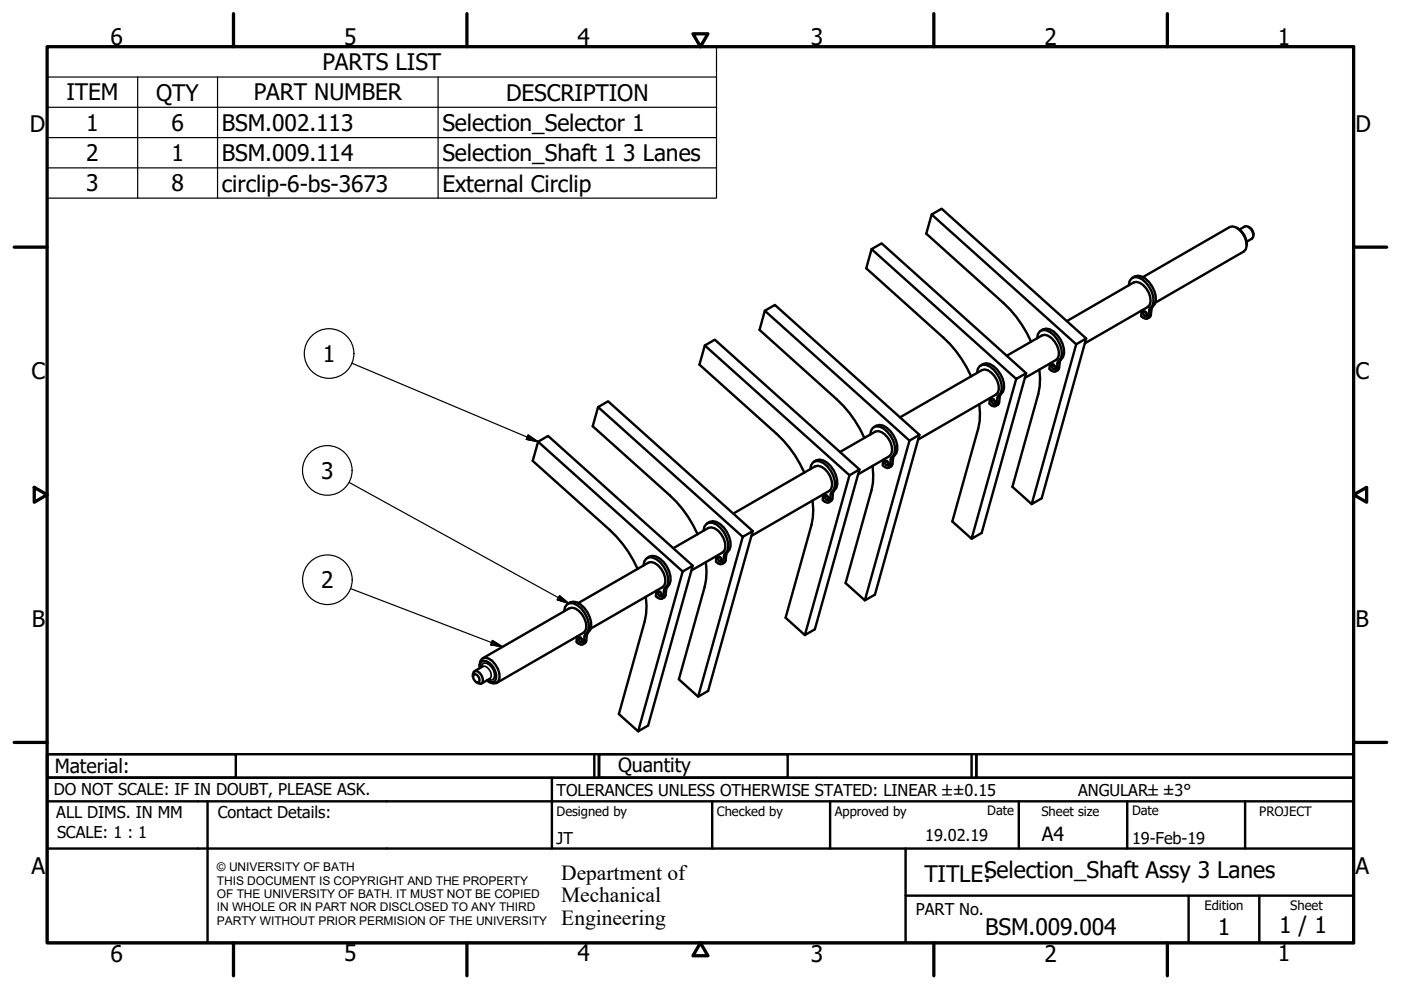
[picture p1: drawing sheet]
<svg xmlns="http://www.w3.org/2000/svg" width="297mm" height="210mm" viewBox="0 0 297 210" stroke-linecap="round" stroke-linejoin="round" font-family="sans-serif">
<!-- layer: Visible (ISO) -->
<g fill="none" stroke="#000" stroke-width=".51">
<path d="M184.8 52.8l-1.1 4.1 16.3 14.7a23.9 23.9 0 0 1 5.9 8.2M184.8 52.8l2.1-1.2 30.7 27.5-2.1 1.2zM197.5 45.5l-1.1 4 16.3 14.7a24.3 24.3 0 0 1 5.9 8.2M197.5 45.5l2.1-1.2 30.7 27.5-2.1 1.2zM240.1 58.9a2.03 2.03 0 0 1 2.7 .1 5.1 5.1 0 0 1 2 5.5 2.3 2.3 0 0 0-.8 2.3l-.3 .5-.5 .2M242.3 58.8l18.4-10.7a2.34 2.34 0 0 1 2.7 1.3 3.7 3.7 0 0 1 .7 3.5l-.4 .4-18.7 10.9M262.2 48.3a4 4 0 0 1 2.1 3.7M262.8 48.7l1.1-.7a1.64 1.64 0 0 1 1.8 1.8v.5l-.3 .3-1.1 .7M264.7 48.1a1.74 1.74 0 0 1 1 1.8M149.4 73.3l-1.1 4 16.4 14.7a24.7 24.7 0 0 1 5.8 8.2M149.4 73.3l2.2-1.3 30.6 27.5-2.1 1.3zM162.2 65.9l-1.2 4 16.4 14.7a23.9 23.9 0 0 1 5.9 8.3"/>
<path d="M162.2 65.9l2.1-1.2 30.6 27.5-2.1 1.2zM207.2 79.1a1.61 1.61 0 0 1 .9-1.7 1.61 1.61 0 0 1 1.9 .4 5.2 5.2 0 0 1 2.2 5.5 2.38 2.38 0 0 0-.9 2.3l-.1 .4-.4 .2-1-.6 .1-1.2M207.9 77.5a1.97 1.97 0 0 1 2.7 .1 5.1 5.1 0 0 1 2.1 5.5 2.23 2.23 0 0 0-.9 2.2v.3l-.7 .5M213.4 75.4l7.5-4.3a2.34 2.34 0 0 1 2.7 1.3 3.6 3.6 0 0 1 .7 3.5l-.4 .4-6.6 3.8M217.6 79.1l-9.5 33.9-2.1 1.2 9.5-33.9M219.9 71.7l.1-.8a1.61 1.61 0 0 1 2.7-.5 5.2 5.2 0 0 1 2.2 5.6 2.25 2.25 0 0 0-.8 2.2l-.2 .5-.4 .1-1-.5 .1-1.2M220.4 78.4l.1 1.8-.1 1.8-.3 1.6-5.4 19.6 4 3.7M220.6 70.1a1.99 1.99 0 0 1 2.8 .2 5.1 5.1 0 0 1 2 5.4 2.35 2.35 0 0 0-.8 2.3l-.1 .3-.7 .5M223.1 77.2l.3 .1 .3 .4 .1 .4-.2 .2-.3-.1-.3-.3-.1-.4zM223.4 77.3l.4 .6M226.2 68.1l14.1-8.2a2.41 2.41 0 0 1 2.8 1.3 3.7 3.7 0 0 1 .7 3.4l-.5 .5-13.3 7.7M230.3 71.8l-9.4 33.9-2.2 1.2 9.5-33.9"/>
<path d="M239.3 60.5a1.62 1.62 0 0 1 1-1.7 1.62 1.62 0 0 1 1.8 .4 5.2 5.2 0 0 1 2.2 5.5 2.3 2.3 0 0 0-.8 2.3l-.2 .5-.4 .1-1-.6 .2-1.2M242.5 66l.3 .1 .3 .3 .1 .4-.2 .3-.3-.1-.3-.4v-.4zM242.9 66.1l.3 .6M114.1 93.7l-1.2 4 16.4 14.7a25.2 25.2 0 0 1 5.9 8.2M114.1 93.7l2.1-1.3 30.7 27.5-2.2 1.3zM126.8 86.3l-1.1 4.1 16.3 14.6a24.5 24.5 0 0 1 5.9 8.3M126.8 86.3l2.1-1.2 30.7 27.5-2.1 1.2zM171.8 99.5a1.63 1.63 0 0 1 .9-1.7 1.63 1.63 0 0 1 1.9 .4 5.3 5.3 0 0 1 2.2 5.5 2.36 2.36 0 0 0-.8 2.3l-.2 .5-.4 .1-1-.6 .1-1.2M172.6 97.9a2.06 2.06 0 0 1 2.7 .1 5.2 5.2 0 0 1 2 5.5 2.23 2.23 0 0 0-.8 2.2l-.1 .3-.7 .5M178.1 95.8l7.4-4.3a2.41 2.41 0 0 1 2.8 1.3 3.7 3.7 0 0 1 .7 3.5l-.5 .4-6.6 3.9M182.2 99.5l-9.4 33.9-2.2 1.3 9.5-33.9M184.5 92.1a1.63 1.63 0 0 1 .9-1.6 1.63 1.63 0 0 1 1.9 .3 5.2 5.2 0 0 1 2.2 5.6 2.3 2.3 0 0 0-.8 2.3l-.2 .4-.4 .1-1-.5 .2-1.2"/>
<path d="M185 98.8l.1 3.6-.3 1.6-5.5 19.6 4.1 3.7M185.3 90.5a2.03 2.03 0 0 1 2.7 .2 5.1 5.1 0 0 1 2 5.4 2.23 2.23 0 0 0-.8 2.3l-.1 .3-.7 .5M187.7 97.6l.3 .1 .3 .4 .1 .4-.2 .2-.3-.1-.3-.3v-.4zM188.1 97.7l.3 .6M190.8 88.5l17.4-10a2.34 2.34 0 0 1 2.7 1.3 3.7 3.7 0 0 1 .7 3.4l-.4 .5-16.5 9.5M194.9 92.2l-9.4 33.9-2.1 1.2 9.4-33.9M207.6 85.7l.1 3.6-.3 1.6-5.5 19.7 4.1 3.6M210.3 84.6l.4 .1 .2 .3 .1 .4-.1 .3-.4-.1-.2-.4-.1-.4zM210.7 84.7l.3 .6M136.4 119.9a1.61 1.61 0 0 1 1-1.7 1.61 1.61 0 0 1 1.8 .4 5.2 5.2 0 0 1 2.3 5.5 2.25 2.25 0 0 0-.9 2.3l-.2 .5-.4 .1-1-.6 .2-1.2M137.2 118.3a1.99 1.99 0 0 1 2.7 .2 5.1 5.1 0 0 1 2 5.4 2.35 2.35 0 0 0-.8 2.2l-.3 .6-.4 .2M142.7 116.2l7.5-4.3a2.43 2.43 0 0 1 2.7 1.4 3.7 3.7 0 0 1 .7 3.4l-.4 .5-6.6 3.8"/>
<path d="M146.9 119.9l-9.5 33.9-2.1 1.3 9.4-33.9M149.2 112.5a1.63 1.63 0 0 1 .9-1.6 1.63 1.63 0 0 1 1.9 .3 5.3 5.3 0 0 1 2.2 5.6 2.36 2.36 0 0 0-.8 2.3l-.2 .4-.4 .1-1-.5 .1-1.2M149.6 119.2l.2 1.9-.1 1.7-.3 1.6-5.5 19.6 4.1 3.7M149.9 111a2.02 2.02 0 0 1 2.8 .1 5.2 5.2 0 0 1 2 5.4 2.3 2.3 0 0 0-.8 2.3l-.3 .5-.5 .3M152.4 118l.3 .1 .3 .4v.4l-.1 .2-.3-.1-.3-.3-.1-.4zM152.7 118.1l.3 .6M155.5 108.9l17.3-10a2.45 2.45 0 0 1 2.7 1.3 3.7 3.7 0 0 1 .7 3.4l-.4 .5-16.5 9.5M159.6 112.6l-9.5 33.9-2.1 1.2 9.5-33.9M172.3 106.1l.1 1.9-.1 1.7-.3 1.6-5.4 19.7 4 3.7M175 105l.3 .1 .3 .3 .1 .4-.2 .3-.3-.1-.3-.4-.1-.4zM175.3 105.1l.4 .6M102.3 139.6l18.4-10.6a2.37 2.37 0 0 1 2.7 1.3 3.7 3.7 0 0 1 .7 3.4l-.4 .5-18.4 10.6"/>
<path d="M119.6 129.6a1.61 1.61 0 0 1 .9-1.7 1.61 1.61 0 0 1 1.9 .4 5.2 5.2 0 0 1 2.3 5.6 2.25 2.25 0 0 0-.9 2.2l-.2 .5-.4 .1-1-.5 .1-1.2M120.4 128a1.99 1.99 0 0 1 2.7 .2 5.1 5.1 0 0 1 2 5.4 2.35 2.35 0 0 0-.8 2.3l-.3 .5-.5 .2M122.6 127.9l14.9-8.6a2.34 2.34 0 0 1 2.7 1.3 3.6 3.6 0 0 1 .7 3.5l-.4 .4-15.3 8.8M122.8 135.1l.3 .1 .3 .3 .1 .4-.2 .3-.3-.1-.3-.3-.1-.4zM123.1 135.2l.4 .6M136.9 126.5l.2 1.9-.1 1.7-.3 1.6-5.5 19.7 4.1 3.7M139.6 125.4l.4 .1 .2 .3 .1 .4-.1 .3-.4-.1-.2-.4-.1-.4zM140 125.5l.3 .6M100.3 143.4l.1-.9 .3-.2a1.86 1.86 0 0 1 1.5 2.5l-.4 .2-.8-.4M100.4 143l.4-.1a1.31 1.31 0 0 1 .8 1.7 1.08 1.08 0 0 1-1.1-.4 1.08 1.08 0 0 1-.1-1.2zM101.7 141.4a1.42 1.42 0 0 1 .4-1.5 1.42 1.42 0 0 1 1.4-.3 4.1 4.1 0 0 1 2.2 4.8 1.49 1.49 0 0 1-2.2 0M101.7 141.7v-.8l.3-.5a1.75 1.75 0 0 1 2.5 .9 2.84 2.84 0 0 1 .5 3l-.5 .3h-.6l-.7-.3"/>
<path d="M102.4 141.3l-1.8 1M103.9 143.9l-1.8 1"/>
</g>
<!-- layer: Visible Narrow (ISO) -->
<g fill="none" stroke="#000" stroke-width=".36">
<path d="M224.6 78l-.5 .2M224.7 76.7l-.5 .3M225 76.2l-.5 .3M244 66.8l-.5 .2M244.2 65.5l-.6 .3M244.4 65l-.5 .3M189.2 98.4l-.5 .3M189.4 97.1l-.6 .3M189.6 96.6l-.5 .3M211.8 85.3l-.5 .3M212 84.1l-.5 .2M212.2 83.6l-.5 .3"/>
<path d="M153.9 118.8l-.5 .3M154 117.5l-.5 .3M154.2 117l-.4 .3M176.5 105.7l-.5 .3M176.6 104.5l-.5 .3M176.9 104l-.5 .3M124.3 135.9l-.5 .2M124.4 134.6l-.5 .3M124.7 134.1l-.5 .3M141.1 126.1l-.5 .3M141.3 124.9l-.5 .3M141.5 124.4l-.5 .3"/>
<path d="M102 141.5l.2-.6 .4-.3a2.37 2.37 0 0 1 2.3 2.3l-.1 .7-.2 .5-.5 .1-.6-.1M102.4 141.3a1.64 1.64 0 0 1 1.8 1.8l-.1 .5-.2 .3"/>
</g>
<!-- layer: Symbol (ISO) -->
<g fill="none" stroke="#000" stroke-width=".25">
<path d="M10 16.3v-6.4h141.9v6.4M10 16.3h141.9v6.4M10 16.3v25.7h141.9v-19.3M29.2 16.3v25.7M46.1 16.3v25.7M92.9 16.3v25.7M10 22.7h141.9M10 29.2h141.9M10 35.6h141.9M74.6 77l39.5 16.7M112 92.2l2.1 1.5-2.5-.6zM74 102.3l46.6 25.6"/>
<path d="M74.3 124.8l32.3 12.3M104.4 135.8l2.2 1.3-2.5-.4zM118.6 126.3l2 1.6-2.4-.7z"/>
<circle cx="69.8" cy="75" r="5.3"/>
<circle cx="69.4" cy="99.7" r="5.3"/>
<circle cx="69.4" cy="122.9" r="5.3"/>
</g>
<!-- layer: Border (ISO) -->
<g fill="none" stroke="#000" stroke-width=".7">
<path d="M10 9.9h277v190h-277zM49.5 2.9v7M99 2.9v7M146.9 7.2h3.2l-1.6 2.7zM198 2.9v7M247.5 2.9v7M3 52.4h7M287 52.4h7M7.3 103.3l2.7 1.6-2.7 1.6zM287 104.9l2.8-1.6v3.2zM3 157.4h7M287 157.4h7"/>
<path d="M49.5 199.9v7M99 199.9v7M148.5 199.9l1.6 2.7h-3.2zM198 199.9v7M247.5 199.9v7"/>
</g>
<!-- layer: Title (ISO) -->
<g fill="none" stroke="#000" stroke-width=".51">
<path d="M10 159.9h40v5h-40zM10 159.9h117v5h-117zM126 159.9v5M127 159.9h40v5h-40zM127 159.9h80v5h-80zM206 159.9v5M207 159.9h80v5h-80zM10 169.9v-5h277v5M10 169.9h277v30h-277zM10 179.9h277M44 169.9v30M117 164.9v15"/>
<path d="M151 169.9v10M176 169.9v10M192 179.9v20M216 169.9v10M239 169.9v10M264 169.9v10M192 189.9h95M252 189.9v10M267 189.9v10"/>
</g>
<!-- layer: Symbol (ISO) -->
<path d="M111.6 93.1l2.5 .6zM112 92.2l2.1 1.5-2.5-.6zM104.1 136.7l2.5 .4zM104.4 135.8l2.2 1.3-2.5-.4zM118.2 127.2l2.4 .7zM118.6 126.3l2 1.6-2.4-.7z" fill="#000" stroke="#000" stroke-width=".25"/>
<g font-size="4.8">
<text x="23.4" y="9.5">6</text>
<text x="72.9" y="9.5">5</text>
<text x="122.4" y="9.5">4</text>
<text x="171.9" y="9.5">3</text>
<text x="221.4" y="9.5">2</text>
<text x="270.9" y="9.5">1</text>
<text x="68.3" y="14.9">PARTS LIST</text>
<text x="14.1" y="21.3">ITEM</text>
<text x="33.1" y="21.3">QTY</text>
<text x="53.8" y="21.3">PART NUMBER</text>
<text x="107.3" y="21.3">DESCRIPTION</text>
<text x="6.3" y="27.9">D</text>
<text x="18.3" y="27.7">1</text>
<text x="36.3" y="27.7">6</text>
<text x="47" y="27.7">BSM.002.113</text>
<text x="93.8" y="27.8">Selection_Selector 1</text>
<text x="287.4" y="27.9">D</text>
<text x="18.3" y="34.2">2</text>
<text x="36.3" y="34.1">1</text>
<text x="47" y="34.2">BSM.009.114</text>
<text x="93.8" y="34.2">Selection_Shaft 1</text>
<text x="132.1" y="34.2">3 Lanes</text>
<text x="18.3" y="40.6">3</text>
<text x="36.3" y="40.6">8</text>
<text x="47" y="40.6">circlip-6-bs-3673</text>
<text x="93.8" y="40.6">External Circlip</text>
<text x="68.5" y="76.7">1</text>
<text x="6.7" y="80.4">C</text>
<text x="287.4" y="80.4">C</text>
<text x="68.1" y="101.5">3</text>
<text x="68.1" y="124.7">2</text>
<text x="6.8" y="132.9">B</text>
<text x="287.4" y="132.9">B</text>
<text x="6.7" y="185.4">A</text>
<text x="287.4" y="185.4">A</text>
<text x="196" y="187">TITLE:Selection_Shaft Assy 3 Lanes</text>
<text x="271.2" y="197.9">1 / 1</text>
<text x="23.4" y="203.9">6</text>
<text x="72.9" y="203.8">5</text>
<text x="122.4" y="203.8">4</text>
<text x="171.9" y="203.9">3</text>
<text x="208.9" y="198.2">BSM.009.004</text>
<text x="221.4" y="203.9">2</text>
<text x="258.2" y="198.2">1</text>
<text x="270.9" y="203.8">1</text>
</g>
<g font-size="4.6">
<text x="119" y="186.5">Department of</text>
<text x="119" y="191.3">Mechanical</text>
<text x="119" y="196">Engineering</text>
</g>
<g font-size="4.1">
<text x="11.6" y="163.9">Material:</text>
<text x="131" y="163.7">Quantity</text>
<text x="220.9" y="178.4">A4</text>
</g>
<g font-size="3.5">
<text x="11.4" y="168.5">DO NOT SCALE: IF IN DOUBT, PLEASE ASK.</text>
<text x="11.9" y="173.5">ALL DIMS. IN MM</text>
<text x="46.2" y="173.5">Contact Details:</text>
<text x="118" y="168.8">TOLERANCES UNLESS OTHERWISE STATED: LINEAR ±±0.15</text>
<text x="228.6" y="168.8">ANGULAR±±3°</text>
<text x="12.1" y="177.6">SCALE: 1 : 1</text>
<text x="118" y="178.9">JT</text>
<text x="196.2" y="178.3">19.02.19</text>
<text x="240" y="178.9">19-Feb-19</text>
<text x="194.2" y="194.1">PART No.</text>
</g>
<g font-size="2.8">
<text x="118" y="173">Designed by</text>
<text x="152" y="173">Checked by</text>
<text x="177" y="173">Approved by</text>
<text x="209.3" y="172.9">Date</text>
<text x="220.8" y="173">Sheet size</text>
<text x="240" y="172.9">Date</text>
<text x="267" y="172.9">PROJECT</text>
<text x="255.4" y="193">Edition</text>
<text x="273.6" y="193">Sheet</text>
</g>
<g font-size="2.5">
<text x="46" y="184.7">© UNIVERSITY OF BATH</text>
<text x="46" y="187.6">THIS DOCUMENT IS COPYRIGHT AND THE PROPERTY</text>
<text x="46" y="190.4">OF THE UNIVERSITY OF BATH. IT MUST NOT BE COPIED</text>
<text x="46" y="193.2">IN WHOLE OR IN PART NOR DISCLOSED TO ANY THIRD</text>
<text x="46" y="196.1">PARTY WITHOUT PRIOR PERMISION OF THE UNIVERSITY</text>
</g>
</svg>
